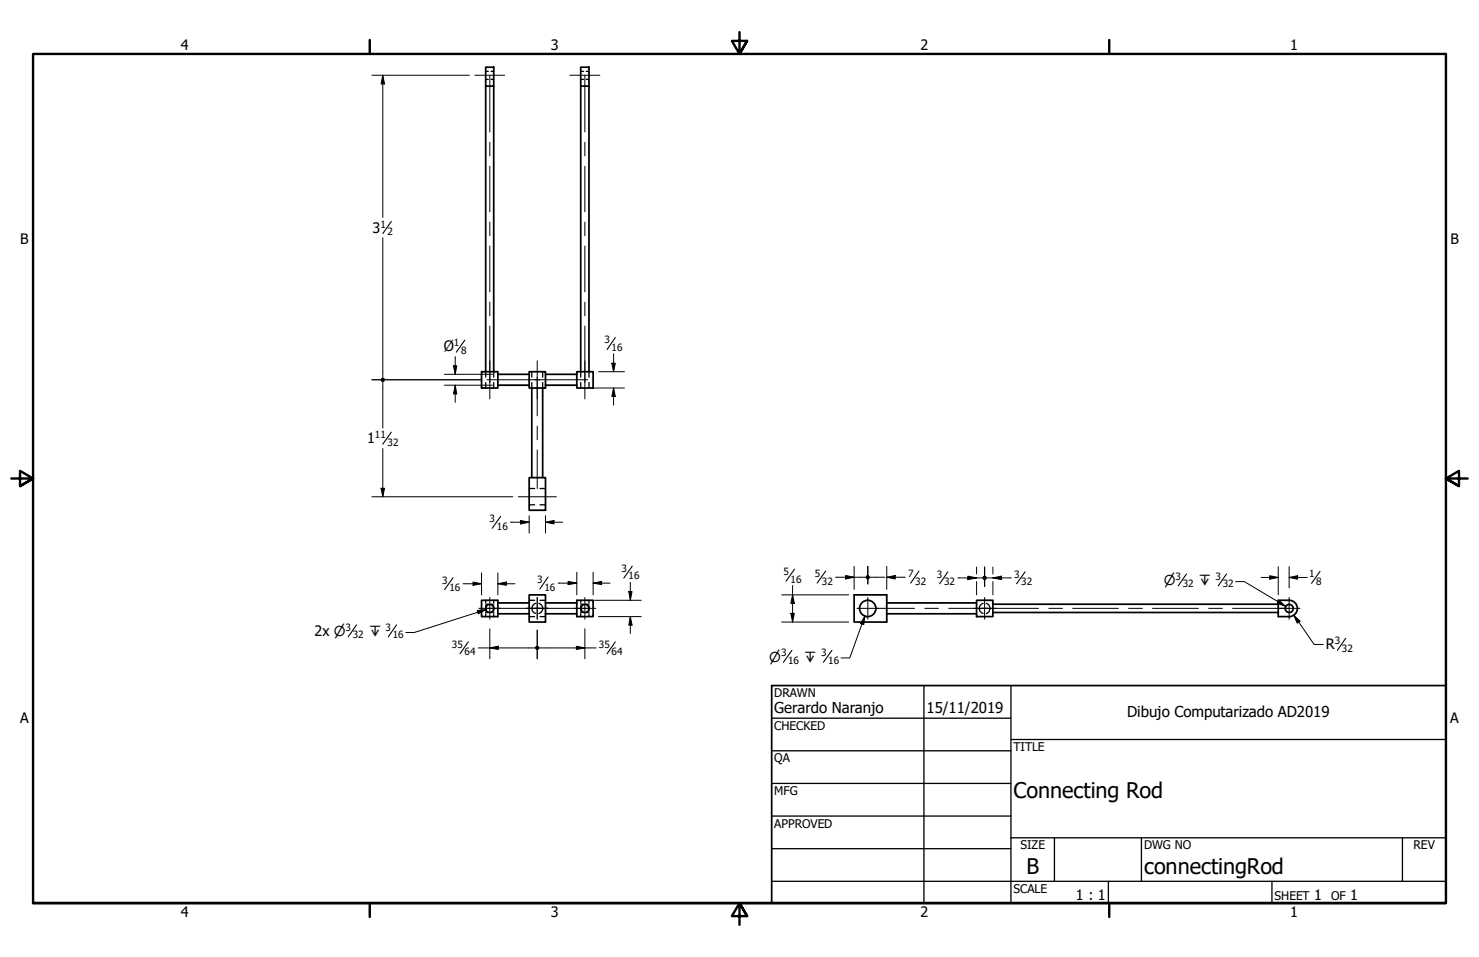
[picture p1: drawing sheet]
<svg xmlns="http://www.w3.org/2000/svg" width="432mm" height="279mm" viewBox="0 0 432 279" stroke-linecap="round" stroke-linejoin="round" font-family="sans-serif">
<!-- layer: Oculto (ANSI) -->
<g fill="none" stroke="#000" stroke-width=".38">
<path d="M141.8 20.8h.8M141.8 23.2h.8M143.4 20.8h.7M143.4 23.2h.7M169.5 20.8h.9M169.5 23.2h.9M171.1 20.8h.9M171.1 23.2h.9M141.8 108.5v1.6M141.8 111.7v1.6M144.1 108.5v1.6M144.1 111.7v1.6"/>
<path d="M155.3 108.5v1.6M155.3 111.7v1.6M158.4 108.5v1.6M158.4 111.7v1.6M169.5 108.5v1.6M169.5 111.7v1.6M172 108.5v1.6M172 111.7v1.6M154.5 142.6h1.6M154.5 147.4h1.6M157.7 142.6h1.6M157.7 147.4h1.6"/>
<path d="M141.8 175.3v.7M141.8 176.8v1.6M141.8 179.2v.8M141.8 176.4h.8M141.8 178.8h.8M143.4 176.4h.7M143.4 178.8h.7M144.1 175.3v.7M144.1 176.8v1.6M144.1 179.2v.8M154.5 175.3h1.6M156.4 176.1a1.5 1.5 0 0 0-1.1 1.5 1.5 1.5 0 0 0 1.1 1.5"/>
<path d="M157.4 176.1a1.55 1.55 0 0 1 1.1 1.5 1.55 1.55 0 0 1-1.1 1.5M157.7 175.3h1.6M169.5 176.4h.9M169.5 178.8h.9M169.5 175.3v.7M169.5 176.8v1.6M169.5 179.2v.8M171.1 176.4h.9M171.1 178.8h.9M172 175.3v.7M172 176.8v1.6M172 179.2v.8"/>
<path d="M287 176.1a1.5 1.5 0 0 0-1.1 1.5 1.5 1.5 0 0 0 1.1 1.5M288 176.1a1.58 1.58 0 0 1 1 1.5 1.58 1.58 0 0 1-1 1.5M154.5 180h1.6M157.7 180h1.6"/>
</g>
<!-- layer: Visible (ANSI) -->
<g fill="none" stroke="#000" stroke-width=".51">
<path d="M141.8 19.6h2.3v5.5h-2.3zM169.5 19.6h2.5v5.5h-2.5zM141.8 25.1v83.4M144.1 25.1v83.4M169.5 25.1v83.4M172 25.1v83.4M140.6 108.5h4.8v4.8h-4.8zM145.4 112.5h9.1M145.4 109.3h9.1M154.5 108.5h4.8v4.8h-4.8zM155.3 113.3v26.1M158.4 113.3v26.1"/>
<path d="M159.3 112.5h9.1M159.3 109.3h9.1M168.4 108.5h4.8v4.8h-4.8zM154.5 139.4h4.8v9.6h-4.8zM140.6 175.3h4.8v4.7h-4.8zM145.4 179.2h9.1M145.4 176h9.1M154.5 173.7h4.8v7.9h-4.8zM159.3 179.2h9.1M159.3 176h9.1M168.4 175.3h4.8v4.7h-4.8zM249.4 173.7h9.5v7.9h-9.5z"/>
<path d="M258.9 179.2h26.2M258.9 176h26.2M285.1 175.3h4.8v4.7h-4.8zM289.9 176.4h83.3M289.9 178.8h83.3M376.4 175.3h-3.2v4.7h3.2M376.4 175.3a2.38 2.38 0 0 1 2.4 2.3 2.38 2.38 0 0 1-2.4 2.4"/>
<circle cx="143" cy="177.6" r="1.17"/>
<circle cx="170.8" cy="177.6" r="1.17"/>
<circle cx="253.3" cy="177.6" r="2.38"/>
<circle cx="376.4" cy="177.6" r="1.17"/>
</g>
<!-- layer: Border (ANSI) -->
<path d="M107.9 11.7v4M215.9 9.4v6.3l-2.2-3.8h4.4l-2.2 3.8 2.2-3.8M323.8 11.7v4M3.3 139.7h6.4l-3.9-2.2v4.4l3.9-2.2-3.9 2.2M428.5 139.7h-6.4l3.9-2.2v4.4l-3.9-2.2 3.9 2.2M9.7 263.7v-248h412.4v248h-412.4h412.4M107.9 263.7v4M218.1 267.5l-2.2-3.8 2.2 3.8h-4.4l2.2-3.8v6.3M323.8 263.7v4" fill="none" stroke="#000" stroke-width=".7"/>
<g fill="none" stroke="#000" stroke-width=".38">
<path d="M225.3 209.7h69.8M225.3 219.2h69.8M269.7 200.2v63.5M295.1 215.9h127M295.1 200.2v63.5M225.3 228.7h69.8M225.3 238.3h69.8M225.3 257.3h196.8M225.3 247.8h69.8M295.1 244.6h127M307.8 244.6v12.7M323.6 257.3v6.4"/>
<path d="M333.2 244.6v12.7M371.3 257.3v6.4M409.4 244.6v12.7"/>
</g>
<path d="M225.3 200.2h196.8v63.5h-196.8z" fill="none" stroke="#000" stroke-width=".51"/>
<!-- layer: Marca de centro (ANSI) -->
<path d="M139.8 177.6h6.4M143 174.4v6.4M153.7 177.6h6.3M156.8 174.4v6.4M167.6 177.6h6.3M170.8 174.4v6.4M250.2 177.6h6.3M253.4 174.4v6.4M284.3 177.6h6.3M287.5 174.4v6.4M373.2 177.6h6.3M376.4 174.4v6.4" fill="none" stroke="#000" stroke-width=".29"/>
<!-- layer: Eje (ANSI) -->
<g fill="none" stroke="#000" stroke-width=".29">
<path d="M138.6 22h8.7M143 22v16.5M166.4 22h8.7M170.8 22v16.5M143 41.5v4M143 48.5v13.3M170.8 41.5v4M170.8 48.5v13.3M143 64.8v4M143 71.8v13.4M170.8 64.8v4M170.8 71.8v13.4"/>
<path d="M143 88.2v4M143 95.2v16.5M170.8 88.2v4M170.8 95.2v16.5M142.2 110.9h15.5M143 105.3v11.2M156.1 110.9h15.5M156.8 105.3v11.2M156.8 110.1v11.3M170.8 105.3v11.2M156.8 124.4v4M156.8 131.4v11.2"/>
<path d="M151.3 145h11.1M142.2 177.6h15.5M156.1 177.6h15.5M255.7 177.6h11.3M270 177.6h4M277 177.6h26.2M306.2 177.6h4M313.2 177.6h13.3M329.5 177.6h4M336.5 177.6h13.4M352.9 177.6h4M359.9 177.6h16.5"/>
</g>
<!-- layer: Cota (ANSI) -->
<g fill="none" stroke="#000" stroke-width=".32">
<path d="M114.2 64.6l-2.4 3.6M135.7 99.3l-2.5 3.5M179.6 98.6l-2.4 3.4M114.2 126.2l-2.4 3.5M146.2 150.7l-2.5 3.5M132.3 168.7l-2.5 3.4M160 168.5l-2.4 3.5M184.6 165.3l-2.5 3.5M232 166.2l-2.5 3.5M241 166.8l-2.4 3.4M268.3 166.8l-2.4 3.4M276.7 166.9l-2.4 3.5"/>
<path d="M299.3 166.9l-2.5 3.5M385.4 166.8l-2.5 3.5M136.7 187.4l-2.4 3.5M179.6 187.4l-2.4 3.5M392.9 186.4l-2.4 3.5"/>
</g>
<g fill="none" stroke="#000" stroke-width=".29">
<path d="M108.6 22h28.4M111.8 22l.5 2.5h-1zM111.8 22v41.5M111.8 69.4v40.9M108.6 110.9h32M111.8 111.5v13.5M129.7 109.3h13.2M129.7 112.5h13.2M132.4 106.8h.9l-.4 2.5zM132.9 112.5l.4 2.5h-.9zM132.9 104.1v5.2M132.9 112.5v5"/>
<path d="M143.1 109.3h.7M143.1 112.5h.7M173.5 113.3h8.8M174.8 108.5h7.5M178.6 106h1l-.5 2.5zM179.1 113.3l.5 2.5h-1zM179.1 103.3v5.2M179.1 113.3v5M111.8 130.9v14.1M108.6 145h41.1M111.3 142.6h1l-.5 2.4zM149 152.5h5.5"/>
<path d="M152 152l2.5 .5-2.5 .5zM154.5 150.6v5M159.3 152.5l2.4-.5v1zM159.3 152.5h5M159.3 150.6v5M135.2 170.4h5.4M138.1 169.9l2.5 .5-2.5 .5zM140.6 167.3v6.4M145.4 170.4l2.4-.5v1zM145.4 170.4h5M145.4 167.3v6.4M162.9 170.2h5.5"/>
<path d="M165.9 169.7l2.5 .5-2.5 .5zM168.4 167.1v6.6M173.2 170.2l2.4-.5v1zM173.2 170.2h4.9M173.2 167.1v6.6M173.5 175.3h13.7M183.6 172.7h.9l-.5 2.6zM184 170.1v5.2M228.2 173.7h19.6M230.9 179.1h1l-.5 2.5zM231.4 173.7l.5 2.4h-1zM231.4 170.9v10.7"/>
<path d="M244 168.5h8.7M246.9 168l2.5 .5-2.5 .5zM249.4 165.4v6.7M253.4 165.4v5.1M253.9 168.5h4.4M258.9 168.5l2.5-.5v1zM258.9 168.5h5.4M258.9 165.4v6.7M279.7 168.7h7.1M282.6 168.2l2.5 .5-2.5 .5zM285.1 165.5v2.1M285.1 169.8v3.9"/>
<path d="M287.5 165.5v5.8M288.1 168.7h7.2M289.9 168.7l2.5-.5v1zM289.9 165.5v2.1M289.9 169.8v3.9M368.2 168.6h5M370.7 168.1l2.5 .5-2.5 .5zM373.2 165.4v8.3M376.4 168.6l2.4-.5v1zM376.4 168.6h5M376.4 165.4v6.2M377.7 179.6l1.8 1.8-.8 .5z"/>
<path d="M377.7 179.6l6 8.6h2.6M381.4 168.6h.1M139.6 189.2h16.6M143 189.2l2.5-.5v.9zM143 183.6v8.7M156.8 184v8.3M157.5 189.2h16.6M168.3 188.7l2.5 .5-2.5 .4zM170.8 183.6v8.7M174.8 180h12.4M184 180l.5 2.5h-.9zM184 180v5"/>
<path d="M228.2 181.6h19.6"/>
</g>
<g fill="#000">
<path d="M111.8 22l.5 2.5h-1z" fill-rule="evenodd"/>
<path d="M132.4 106.8h.9l-.4 2.5z" fill-rule="evenodd"/>
<path d="M132.9 112.5l.4 2.5h-.9z" fill-rule="evenodd"/>
<path d="M178.6 106h1l-.5 2.5z" fill-rule="evenodd"/>
<path d="M179.1 113.3l.5 2.5h-1z" fill-rule="evenodd"/>
<path d="M111.3 142.6h1l-.5 2.4z" fill-rule="evenodd"/>
<path d="M152 152l2.5 .5-2.5 .5z" fill-rule="evenodd"/>
<path d="M159.3 152.5l2.4-.5v1z" fill-rule="evenodd"/>
<path d="M138.1 169.9l2.5 .5-2.5 .5z" fill-rule="evenodd"/>
<path d="M145.4 170.4l2.4-.5v1z" fill-rule="evenodd"/>
<path d="M165.9 169.7l2.5 .5-2.5 .5z" fill-rule="evenodd"/>
<path d="M173.2 170.2l2.4-.5v1z" fill-rule="evenodd"/>
<path d="M183.6 172.7h.9l-.5 2.6z" fill-rule="evenodd"/>
<path d="M230.9 179.1h1l-.5 2.5z" fill-rule="evenodd"/>
<path d="M231.4 173.7l.5 2.4h-1z" fill-rule="evenodd"/>
<path d="M246.9 168l2.5 .5-2.5 .5z" fill-rule="evenodd"/>
<path d="M258.9 168.5l2.5-.5v1z" fill-rule="evenodd"/>
<path d="M282.6 168.2l2.5 .5-2.5 .5z" fill-rule="evenodd"/>
<path d="M289.9 168.7l2.5-.5v1z" fill-rule="evenodd"/>
<path d="M370.7 168.1l2.5 .5-2.5 .5z" fill-rule="evenodd"/>
<path d="M376.4 168.6l2.4-.5v1z" fill-rule="evenodd"/>
<path d="M143 189.2l2.5-.5v.9z" fill-rule="evenodd"/>
<path d="M168.3 188.7l2.5 .5-2.5 .4z" fill-rule="evenodd"/>
<path d="M184 180l.5 2.5h-.9z" fill-rule="evenodd"/>
<path d="M377.7 179.6l1.8 1.8-.8 .5z" fill-rule="evenodd"/>
<circle cx="111.7" cy="110.9" r=".62"/>
<circle cx="111.8" cy="110.9" r=".63"/>
<circle cx="253.3" cy="168.5" r=".62"/>
<circle cx="253.3" cy="168.5" r=".61"/>
<circle cx="287.5" cy="168.7" r=".63"/>
<circle cx="156.9" cy="189.1" r=".61"/>
</g>
<path d="M346.4 167.6l-2.4 3.5M358.1 167.6l-2.4 3.5M104.1 182.4l-2.4 3.5M115.8 182.4l-2.5 3.5M231.2 189.9l-2.5 3.5M242.9 189.9l-2.5 3.5" fill="none" stroke="#000" stroke-width=".32"/>
<path d="M139.3 178.2l2.6-.2-2.3 1.2zM141.9 178l-20.9 6.7h-2.5M252.5 179.8l-.3 2.6-1-.3zM252.5 179.8l-4.4 12.3h-2.5M360.7 169.8h2.6l12 7.2M373.4 175.3l1.9 1.7-2.4-.9z" fill="none" stroke="#000" stroke-width=".29"/>
<g fill="#000">
<path d="M139.3 178.2l2.6-.2-2.3 1.2z" fill-rule="evenodd"/>
<path d="M373.4 175.3l1.9 1.7-2.4-.9z" fill-rule="evenodd"/>
<path d="M252.5 179.8l-.3 2.6-1-.3z" fill-rule="evenodd"/>
</g>
<g font-size="6.3">
<text x="295.9" y="233">Connecting Rod</text>
<text x="299.7" y="255.1">B</text>
<text x="334" y="255.3">connectingRod</text>
</g>
<g font-size="4.4">
<text x="226.1" y="208">Gerardo Naranjo</text>
<text x="270.5" y="208.2">15/11/2019</text>
<text x="329.1" y="209.2">Dibujo Computarizado AD2019</text>
</g>
<g font-size="4.2">
<text x="52.8" y="14.7">4</text>
<text x="160.8" y="14.7">3</text>
<text x="268.7" y="14.7">2</text>
<text x="376.7" y="14.7">1</text>
<text x="5.9" y="71.4">B</text>
<text x="108.8" y="67.9">3</text>
<text x="423.5" y="71.4">B</text>
<text x="129.5" y="102.6">Ø</text>
<text x="107.2" y="129.5">1</text>
<text x="91.8" y="185.7">2x ⌀</text>
<text x="387.1" y="189.6">R</text>
<text x="5.8" y="211.1">A</text>
<text x="423.4" y="211.1">A</text>
<text x="314.1" y="262.9">1 : 1</text>
<text x="383.7" y="262.8">1</text>
<text x="394.2" y="262.8">1</text>
<text x="52.8" y="267.7">4</text>
<text x="160.8" y="267.7">3</text>
<text x="268.7" y="267.7">2</text>
<text x="376.7" y="267.7">1</text>
</g>
<g font-size="4">
<text x="339.8" y="170.9">⌀</text>
<text x="350" y="170.9">↧</text>
<text x="107.8" y="185.7">↧</text>
<text x="224.6" y="193.2">⌀</text>
<text x="234.8" y="193.2">↧</text>
</g>
<g font-size="3.5">
<text x="226.1" y="203.5">DRAWN</text>
<text x="226.1" y="213">CHECKED</text>
<text x="295.9" y="219.2">TITLE</text>
<text x="226.1" y="222.6">QA</text>
<text x="226.1" y="232.1">MFG</text>
<text x="226.1" y="241.6">APPROVED</text>
<text x="297.9" y="248">SIZE</text>
<text x="334" y="248">DWG NO</text>
<text x="412.7" y="247.9">REV</text>
<text x="295.9" y="260.7">SCALE</text>
<text x="372.1" y="262.8">SHEET</text>
<text x="388.6" y="262.8">OF</text>
</g>
<g font-size="2.9">
<text x="111.1" y="66.4">1</text>
<text x="113.2" y="68.6">2</text>
<text x="132.5" y="101.1">1</text>
<text x="176.5" y="100.3">3</text>
<text x="134.6" y="103.3">8</text>
<text x="178.6" y="102.5">16</text>
<text x="109.5" y="128">11</text>
<text x="113.2" y="130.1">32</text>
<text x="142.9" y="152.5">3</text>
<text x="145" y="154.6">16</text>
<text x="181.4" y="167">3</text>
<text x="228.7" y="167.9">5</text>
<text x="129.1" y="170.4">3</text>
<text x="131.2" y="172.6">16</text>
<text x="156.8" y="170.2">3</text>
<text x="158.9" y="172.4">16</text>
<text x="183.5" y="169.2">16</text>
<text x="230.8" y="170.1">16</text>
<text x="237.9" y="168.5">5</text>
<text x="240" y="170.7">32</text>
<text x="265.1" y="168.5">7</text>
<text x="267.2" y="170.7">32</text>
<text x="273.6" y="168.7">3</text>
<text x="275.7" y="170.9">32</text>
<text x="296.1" y="168.7">3</text>
<text x="298.1" y="170.9">32</text>
<text x="343.2" y="169.3">3</text>
<text x="345.3" y="171.5">32</text>
<text x="354.9" y="169.3">3</text>
<text x="357" y="171.5">32</text>
<text x="382.2" y="168.5">1</text>
<text x="384.3" y="170.7">8</text>
<text x="100.9" y="184.2">3</text>
<text x="112.6" y="184.2">3</text>
<text x="103" y="186.4">32</text>
<text x="114.7" y="186.4">16</text>
<text x="132" y="189.1">35</text>
<text x="135.6" y="191.3">64</text>
<text x="174.9" y="189.1">35</text>
<text x="178.6" y="191.3">64</text>
<text x="228" y="191.6">3</text>
<text x="239.7" y="191.6">3</text>
<text x="389.7" y="188.1">3</text>
<text x="391.8" y="190.3">32</text>
<text x="230.1" y="193.8">16</text>
<text x="241.8" y="193.8">16</text>
</g>
</svg>
